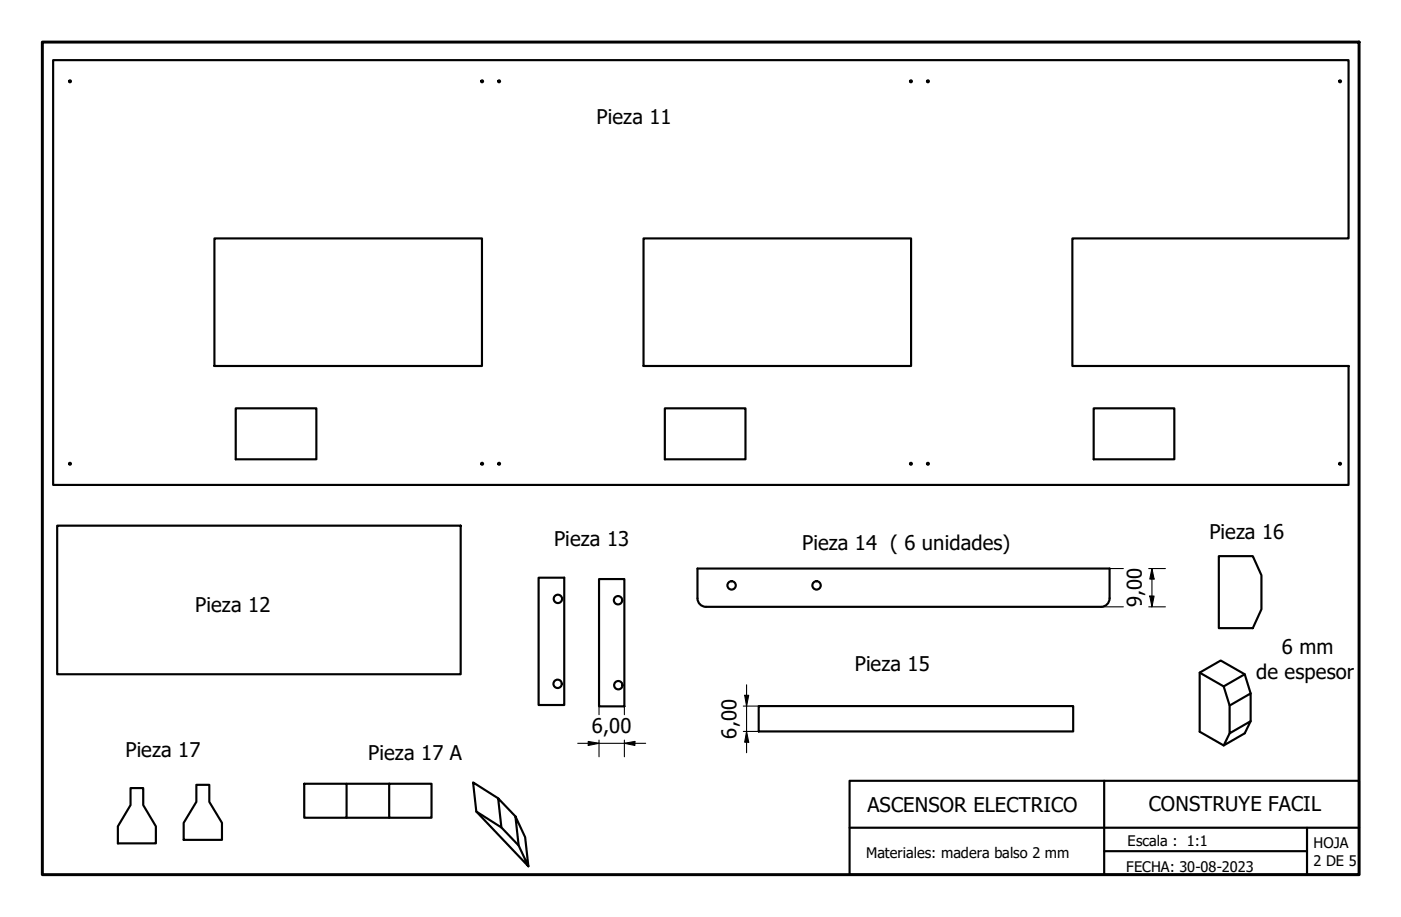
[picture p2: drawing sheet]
<svg xmlns="http://www.w3.org/2000/svg" width="330mm" height="216mm" viewBox="0 0 330 216" stroke-linecap="round" stroke-linejoin="round" font-family="sans-serif">
<!-- layer: Visible (ISO) -->
<g fill="none" stroke="#000" stroke-width=".51">
<path d="M12.5 14.2h305v41.9h-65v30.1h65v28h-305zM50.5 56.1h63v30.1h-63zM151.5 56.1h63v30.1h-63zM55.5 96.1h19v12h-19zM156.5 96.1h19v12h-19zM257.5 96.1h19v12h-19zM13.5 123.8h95v35h-95zM126.8 136h6v30h-6zM141 136.3h6v30h-6zM164.2 133.9h97v7a2 2 0 0 1-2 2h-93a2 2 0 0 1-2-2.1zM287 130.9h8l2 4.5v8l-2 4.5h-8zM282.4 158.4l5.7 3.2 5-2.8 1.3 4.5"/>
<path d="M293.1 158.8l-5.7-3.3-5 2.9v13.9l5.7 3.2M178.6 166.2h74.1v6h-74.1zM288.1 161.6l1.4 4.5 4.9-2.8v6.5M289.5 166.1v6.6l4.9-2.9-1.3 2.9-5 2.8 1.4-2.8M30.7 185.5h3v4l3 5.1v4h-9v-4l3-5.1zM46.2 184.8h3.1v4l3 4.9v4h-9.1v-4l3-4.9zM71.6 184.5h10v8h-10zM81.6 192.5h10M81.6 184.5h10M91.6 184.5h10v8h-10zM112.1 191.1l5.9 3.7-.7-6.8 4 4.2M117.3 188l-5.9-3.8 .7 6.9 12.3 12.9-2.3-4.9-.8-6.9 2.3 4.9 .8 6.9"/>
<path d="M118 194.8l4.1 4.3"/>
<circle cx="16.5" cy="19.1" r=".22"/>
<circle cx="113.5" cy="19.1" r=".22"/>
<circle cx="117.5" cy="19.1" r=".22"/>
<circle cx="214.5" cy="19.1" r=".22"/>
<circle cx="218.5" cy="19.1" r=".22"/>
<circle cx="315.5" cy="19.1" r=".22"/>
<circle cx="16.5" cy="109.2" r=".22"/>
<circle cx="113.5" cy="109.2" r=".22"/>
<circle cx="117.5" cy="109.2" r=".22"/>
<circle cx="214.5" cy="109.2" r=".22"/>
<circle cx="218.5" cy="109.2" r=".22"/>
<circle cx="315.5" cy="109.2" r=".22"/>
<circle cx="172.2" cy="137.8" r=".98"/>
<circle cx="192.2" cy="137.8" r=".98"/>
<circle cx="131.3" cy="141" r=".98"/>
<circle cx="145.5" cy="141.3" r=".98"/>
<circle cx="131.3" cy="161" r=".98"/>
<circle cx="145.6" cy="161.3" r=".98"/>
</g>
<!-- layer: Borde (ISO) -->
<path d="M10 9.9h310v196h-310z" fill="none" stroke="#000" stroke-width=".7"/>
<path d="M200 183.8h120v22.1h-120zM200 194.9h120M260 183.8v22.1M307.7 194.9v11M260 200.4h47.7" fill="none" stroke="#000" stroke-width=".51"/>
<!-- layer: Cota (ISO) -->
<g fill="none" stroke="#000" stroke-width=".25">
<path d="M261.2 133.9h3.3M270.4 133.9h4M271.2 133.9l.5 2.4h-1zM271.2 133.9v9M259.2 142.9h5.3M270.4 142.9h4M270.7 140.3h1l-.5 2.6zM136 175h16M138.5 174.6l2.5 .4-2.5 .5zM141 166.3v2M141 174.2v4M147 175l2.5-.4v.9z"/>
<path d="M147 166.3v2M147 174.2v4M175 166.2h3.6M175 172.2h3.6M175.3 163.7h1l-.5 2.5zM175.8 172.2l.5 2.6h-1zM175.8 161.2v16"/>
</g>
<path d="M271.2 133.9l.5 2.4h-1zM270.7 140.3h1l-.5 2.6zM138.5 174.6l2.5 .4-2.5 .5zM147 175l2.5-.4v.9zM175.3 163.7h1l-.5 2.5zM175.8 172.2l.5 2.6h-1z" fill="#000"/>
<g font-size="4.8">
<text x="140.5" y="29.2">Pieza 11</text>
<text x="130.5" y="128.5">Pieza 13</text>
<text x="188.8" y="129.4">Pieza 14 ( 6 unidades)</text>
<text x="284.7" y="127">Pieza 16</text>
<text x="268.9" y="143" transform="rotate(-90 268.9 143)">9,00</text>
<text x="46" y="144.1">Pieza 12</text>
<text x="301.8" y="154.1">6 mm</text>
<text x="201.2" y="158.1">Pieza 15</text>
<text x="295.8" y="159.8">de espesor</text>
<text x="139.3" y="172.7">6,00</text>
<text x="173.4" y="173.9" transform="rotate(-90 173.4 173.9)">6,00</text>
<text x="29.5" y="178.3">Pieza 17</text>
<text x="86.7" y="178.9">Pieza 17 A</text>
<text x="204.2" y="191.3">ASCENSOR ELECTRICO</text>
<text x="270.4" y="190.9">CONSTRUYE FACIL</text>
</g>
<g font-size="3.4">
<text x="203.9" y="202">Materiales: madera balso 2 mm</text>
<text x="265.5" y="199.2">Escala : 1:1</text>
<text x="309.2" y="199.8">HOJA</text>
<text x="309.2" y="203.9">2 DE 5</text>
<text x="265.2" y="205.4">FECHA: 30-08-2023</text>
</g>
</svg>
